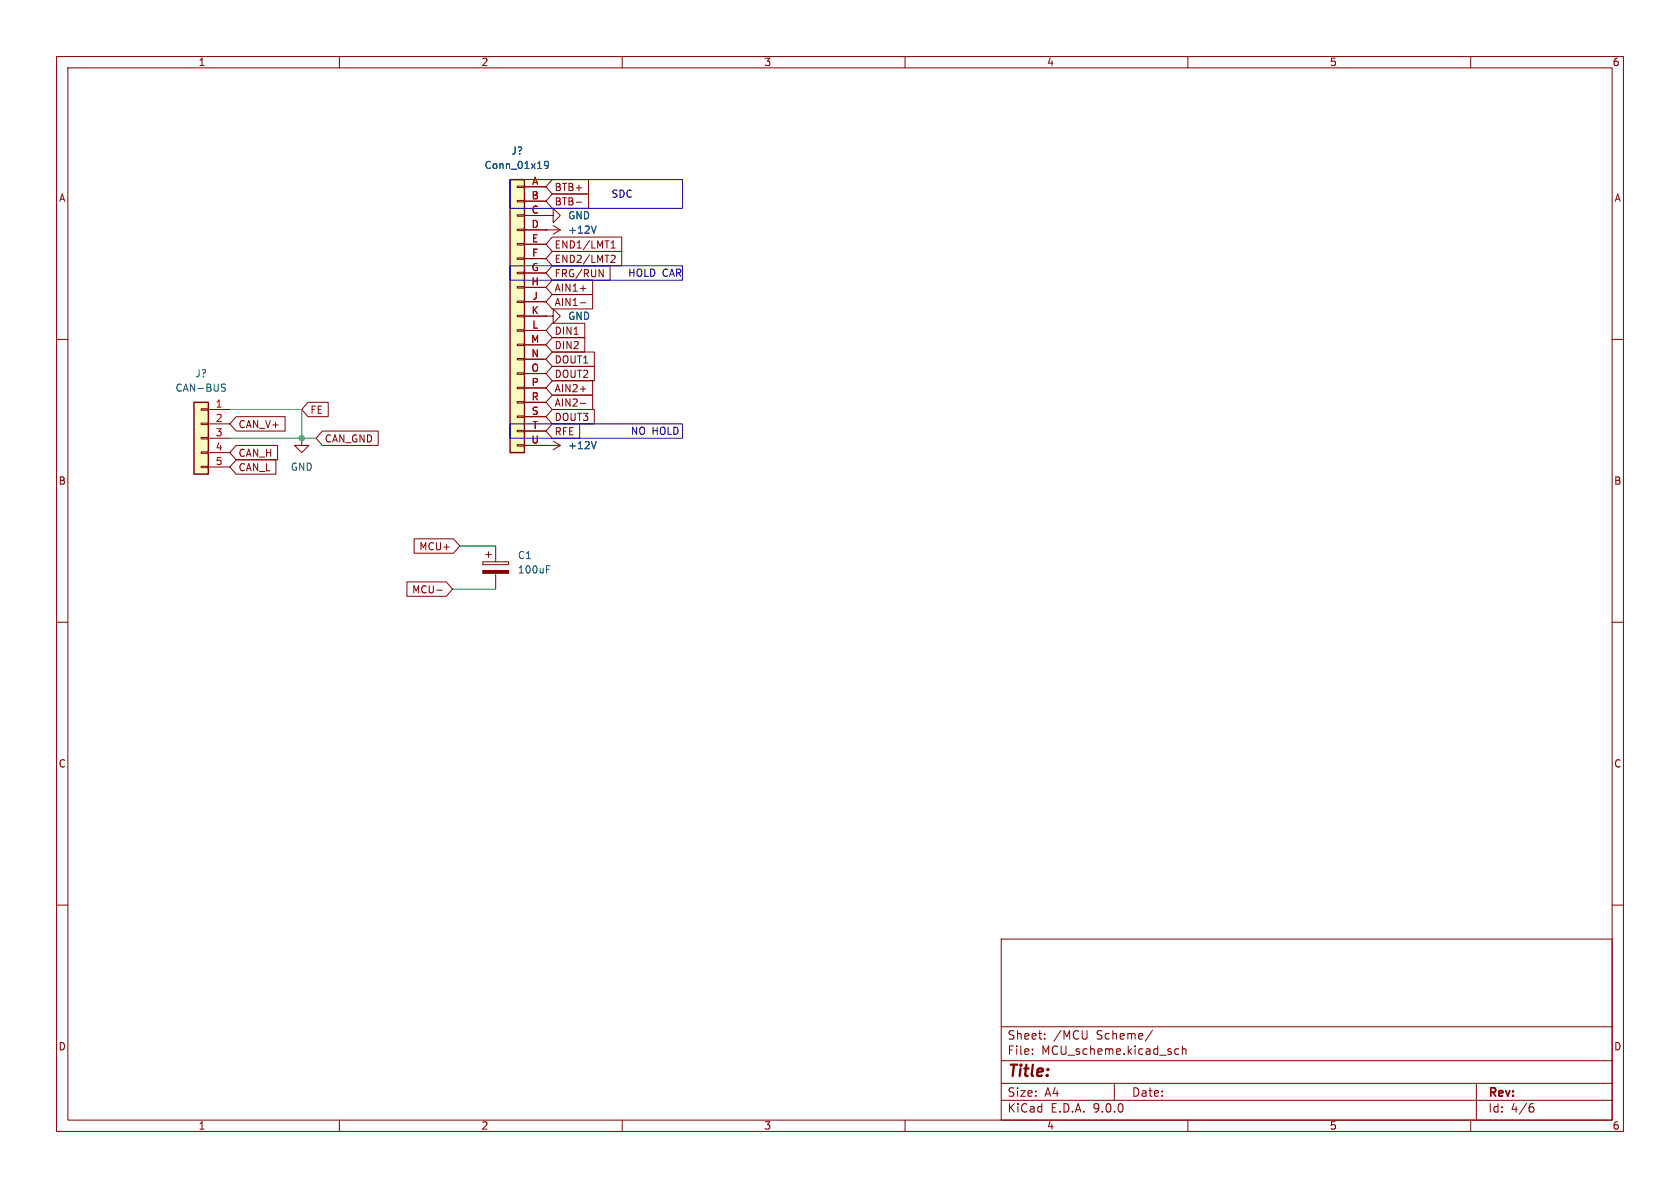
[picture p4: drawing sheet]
(kicad_sch
 (version 20250114)
 (generator "eeschema")
 (generator_version "9.0")
 (paper "A4")
 (lib_symbols
  (symbol "Connector_Generic:Conn_01x05"
   (pin_names
    (offset 1.016) (hide yes)) (exclude_from_sim no) (in_bom yes) (on_board yes)
   (property "Reference" "J" (at 0 7.62 0) (effects (font (size 1.27 1.27))))
   (property "Value" "Conn_01x05" (at 0 -7.62 0) (effects (font (size 1.27 1.27))))
   (property "Footprint" "" (at 0 0 0) (effects (font (size 1.27 1.27)) (hide yes)))
   (property "Datasheet" "~" (at 0 0 0) (effects (font (size 1.27 1.27)) (hide yes)))
   (property "Description" "Generic connector, single row, 01x05, script generated (kicad-library-utils/schlib/autogen/connector/)" (at 0 0 0) (effects (font (size 1.27 1.27)) (hide yes)))
   (symbol "Conn_01x05_1_1"
    (rectangle (start -1.27 6.35) (end 1.27 -6.35) (stroke (width 0.254) (type default)) (fill (type background)))
    (rectangle (start -1.27 5.207) (end 0 4.953) (stroke (width 0.1524) (type default)) (fill (type none)))
    (rectangle (start -1.27 2.667) (end 0 2.413) (stroke (width 0.1524) (type default)) (fill (type none)))
    (rectangle (start -1.27 0.127) (end 0 -0.127) (stroke (width 0.1524) (type default)) (fill (type none)))
    (rectangle (start -1.27 -2.413) (end 0 -2.667) (stroke (width 0.1524) (type default)) (fill (type none)))
    (rectangle (start -1.27 -4.953) (end 0 -5.207) (stroke (width 0.1524) (type default)) (fill (type none)))
    (pin passive line (at -5.08 5.08 0) (length 3.81) (name "Pin_1" (effects (font (size 1.27 1.27)))) (number "1" (effects (font (size 1.27 1.27)))))
    (pin passive line (at -5.08 2.54 0) (length 3.81) (name "Pin_2" (effects (font (size 1.27 1.27)))) (number "2" (effects (font (size 1.27 1.27)))))
    (pin passive line (at -5.08 0 0) (length 3.81) (name "Pin_3" (effects (font (size 1.27 1.27)))) (number "3" (effects (font (size 1.27 1.27)))))
    (pin passive line (at -5.08 -2.54 0) (length 3.81) (name "Pin_4" (effects (font (size 1.27 1.27)))) (number "4" (effects (font (size 1.27 1.27)))))
    (pin passive line (at -5.08 -5.08 0) (length 3.81) (name "Pin_5" (effects (font (size 1.27 1.27)))) (number "5" (effects (font (size 1.27 1.27))))))
   (embedded_fonts no))
  (symbol "Connector_Generic:Conn_01x19"
   (pin_names
    (offset 1.016) (hide yes)) (exclude_from_sim no) (in_bom yes) (on_board yes)
   (property "Reference" "J1" (at 0 29.21 0) (effects (font (size 1.27 1.27))))
   (property "Value" "Conn_01x19" (at 0 26.67 0) (effects (font (size 1.27 1.27))))
   (property "Footprint" "" (at 0 0 0) (effects (font (size 1.27 1.27)) (hide yes)))
   (property "Datasheet" "~" (at 0 0 0) (effects (font (size 1.27 1.27)) (hide yes)))
   (property "Description" "Generic connector, single row, 01x19, script generated (kicad-library-utils/schlib/autogen/connector/)" (at 0 0 0) (effects (font (size 1.27 1.27)) (hide yes)))
   (symbol "Conn_01x19_1_1"
    (rectangle (start -1.27 24.13) (end 1.27 -24.13) (stroke (width 0.254) (type default)) (fill (type background)))
    (rectangle (start -1.27 22.987) (end 0 22.733) (stroke (width 0.1524) (type default)) (fill (type none)))
    (rectangle (start -1.27 20.447) (end 0 20.193) (stroke (width 0.1524) (type default)) (fill (type none)))
    (rectangle (start -1.27 17.907) (end 0 17.653) (stroke (width 0.1524) (type default)) (fill (type none)))
    (rectangle (start -1.27 15.367) (end 0 15.113) (stroke (width 0.1524) (type default)) (fill (type none)))
    (rectangle (start -1.27 12.827) (end 0 12.573) (stroke (width 0.1524) (type default)) (fill (type none)))
    (rectangle (start -1.27 10.287) (end 0 10.033) (stroke (width 0.1524) (type default)) (fill (type none)))
    (rectangle (start -1.27 7.747) (end 0 7.493) (stroke (width 0.1524) (type default)) (fill (type none)))
    (rectangle (start -1.27 5.207) (end 0 4.953) (stroke (width 0.1524) (type default)) (fill (type none)))
    (rectangle (start -1.27 2.667) (end 0 2.413) (stroke (width 0.1524) (type default)) (fill (type none)))
    (rectangle (start -1.27 0.127) (end 0 -0.127) (stroke (width 0.1524) (type default)) (fill (type none)))
    (rectangle (start -1.27 -2.413) (end 0 -2.667) (stroke (width 0.1524) (type default)) (fill (type none)))
    (rectangle (start -1.27 -4.953) (end 0 -5.207) (stroke (width 0.1524) (type default)) (fill (type none)))
    (rectangle (start -1.27 -7.493) (end 0 -7.747) (stroke (width 0.1524) (type default)) (fill (type none)))
    (rectangle (start -1.27 -10.033) (end 0 -10.287) (stroke (width 0.1524) (type default)) (fill (type none)))
    (rectangle (start -1.27 -12.573) (end 0 -12.827) (stroke (width 0.1524) (type default)) (fill (type none)))
    (rectangle (start -1.27 -15.113) (end 0 -15.367) (stroke (width 0.1524) (type default)) (fill (type none)))
    (rectangle (start -1.27 -17.653) (end 0 -17.907) (stroke (width 0.1524) (type default)) (fill (type none)))
    (rectangle (start -1.27 -20.193) (end 0 -20.447) (stroke (width 0.1524) (type default)) (fill (type none)))
    (rectangle (start -1.27 -22.733) (end 0 -22.987) (stroke (width 0.1524) (type default)) (fill (type none)))
    (pin passive line (at -5.08 22.86 0) (length 3.81) (name "Pin_1" (effects (font (size 1.27 1.27)))) (number "A" (effects (font (size 1.27 1.27)))))
    (pin passive line (at -5.08 20.32 0) (length 3.81) (name "2" (effects (font (size 1.27 1.27)))) (number "B" (effects (font (size 1.27 1.27)))))
    (pin passive line (at -5.08 17.78 0) (length 3.81) (name "Pin_3" (effects (font (size 1.27 1.27)))) (number "C" (effects (font (size 1.27 1.27)))))
    (pin passive line (at -5.08 15.24 0) (length 3.81) (name "Pin_4" (effects (font (size 1.27 1.27)))) (number "D" (effects (font (size 1.27 1.27)))))
    (pin passive line (at -5.08 12.7 0) (length 3.81) (name "Pin_5" (effects (font (size 1.27 1.27)))) (number "E" (effects (font (size 1.27 1.27)))))
    (pin passive line (at -5.08 10.16 0) (length 3.81) (name "Pin_6" (effects (font (size 1.27 1.27)))) (number "F" (effects (font (size 1.27 1.27)))))
    (pin passive line (at -5.08 7.62 0) (length 3.81) (name "Pin_7" (effects (font (size 1.27 1.27)))) (number "G" (effects (font (size 1.27 1.27)))))
    (pin passive line (at -5.08 5.08 0) (length 3.81) (name "Pin_8" (effects (font (size 1.27 1.27)))) (number "H" (effects (font (size 1.27 1.27)))))
    (pin passive line (at -5.08 2.54 0) (length 3.81) (name "Pin_9" (effects (font (size 1.27 1.27)))) (number "J" (effects (font (size 1.27 1.27)))))
    (pin passive line (at -5.08 0 0) (length 3.81) (name "Pin_10" (effects (font (size 1.27 1.27)))) (number "K" (effects (font (size 1.27 1.27)))))
    (pin passive line (at -5.08 -2.54 0) (length 3.81) (name "Pin_11" (effects (font (size 1.27 1.27)))) (number "L" (effects (font (size 1.27 1.27)))))
    (pin passive line (at -5.08 -5.08 0) (length 3.81) (name "Pin_12" (effects (font (size 1.27 1.27)))) (number "M" (effects (font (size 1.27 1.27)))))
    (pin passive line (at -5.08 -7.62 0) (length 3.81) (name "Pin_13" (effects (font (size 1.27 1.27)))) (number "N" (effects (font (size 1.27 1.27)))))
    (pin passive line (at -5.08 -10.16 0) (length 3.81) (name "Pin_14" (effects (font (size 1.27 1.27)))) (number "O" (effects (font (size 1.27 1.27)))))
    (pin passive line (at -5.08 -12.7 0) (length 3.81) (name "Pin_15" (effects (font (size 1.27 1.27)))) (number "P" (effects (font (size 1.27 1.27)))))
    (pin passive line (at -5.08 -15.24 0) (length 3.81) (name "Pin_16" (effects (font (size 1.27 1.27)))) (number "R" (effects (font (size 1.27 1.27)))))
    (pin passive line (at -5.08 -17.78 0) (length 3.81) (name "Pin_17" (effects (font (size 1.27 1.27)))) (number "S" (effects (font (size 1.27 1.27)))))
    (pin passive line (at -5.08 -20.32 0) (length 3.81) (name "Pin_18" (effects (font (size 1.27 1.27)))) (number "T" (effects (font (size 1.27 1.27)))))
    (pin passive line (at -5.08 -22.86 0) (length 3.81) (name "Pin_19" (effects (font (size 1.27 1.27)))) (number "U" (effects (font (size 1.27 1.27))))))
   (embedded_fonts no))
  (symbol "Device:C_Polarized"
   (pin_numbers (hide yes))
   (pin_names
    (offset 0.254)) (exclude_from_sim no) (in_bom yes) (on_board yes)
   (property "Reference" "C" (at 0.635 2.54 0) (effects (font (size 1.27 1.27)) (justify left)))
   (property "Value" "C_Polarized" (at 0.635 -2.54 0) (effects (font (size 1.27 1.27)) (justify left)))
   (property "Footprint" "" (at 0.9652 -3.81 0) (effects (font (size 1.27 1.27)) (hide yes)))
   (property "Datasheet" "~" (at 0 0 0) (effects (font (size 1.27 1.27)) (hide yes)))
   (property "Description" "Polarized capacitor" (at 0 0 0) (effects (font (size 1.27 1.27)) (hide yes)))
   (symbol "C_Polarized_0_1"
    (rectangle (start -2.286 0.508) (end 2.286 1.016) (stroke (width 0) (type default)) (fill (type none)))
    (polyline (pts (xy -1.778 2.286) (xy -0.762 2.286)) (stroke (width 0) (type default)) (fill (type none)))
    (polyline (pts (xy -1.27 2.794) (xy -1.27 1.778)) (stroke (width 0) (type default)) (fill (type none)))
    (rectangle (start 2.286 -0.508) (end -2.286 -1.016) (stroke (width 0) (type default)) (fill (type outline))))
   (symbol "C_Polarized_1_1"
    (pin passive line (at 0 3.81 270) (length 2.794) (name "~" (effects (font (size 1.27 1.27)))) (number "1" (effects (font (size 1.27 1.27)))))
    (pin passive line (at 0 -3.81 90) (length 2.794) (name "~" (effects (font (size 1.27 1.27)))) (number "2" (effects (font (size 1.27 1.27))))))
   (embedded_fonts no))
  (symbol "power:+12V"
   (power)
   (pin_numbers (hide yes))
   (pin_names
    (offset 0) (hide yes)) (exclude_from_sim no) (in_bom yes) (on_board yes)
   (property "Reference" "#PWR" (at 0 -3.81 0) (effects (font (size 1.27 1.27)) (hide yes)))
   (property "Value" "+12V" (at 0 3.556 0) (effects (font (size 1.27 1.27))))
   (property "Footprint" "" (at 0 0 0) (effects (font (size 1.27 1.27)) (hide yes)))
   (property "Datasheet" "" (at 0 0 0) (effects (font (size 1.27 1.27)) (hide yes)))
   (property "Description" "Power symbol creates a global label with name \"+12V\"" (at 0 0 0) (effects (font (size 1.27 1.27)) (hide yes)))
   (symbol "+12V_0_1"
    (polyline (pts (xy -0.762 1.27) (xy 0 2.54)) (stroke (width 0) (type default)) (fill (type none)))
    (polyline (pts (xy 0 2.54) (xy 0.762 1.27)) (stroke (width 0) (type default)) (fill (type none)))
    (polyline (pts (xy 0 0) (xy 0 2.54)) (stroke (width 0) (type default)) (fill (type none))))
   (symbol "+12V_1_1"
    (pin power_in line (at 0 0 90) (length 0) (name "~" (effects (font (size 1.27 1.27)))) (number "1" (effects (font (size 1.27 1.27))))))
   (embedded_fonts no))
  (symbol "power:GND"
   (power)
   (pin_numbers (hide yes))
   (pin_names
    (offset 0) (hide yes)) (exclude_from_sim no) (in_bom yes) (on_board yes)
   (property "Reference" "#PWR" (at 0 -6.35 0) (effects (font (size 1.27 1.27)) (hide yes)))
   (property "Value" "GND" (at 0 -3.81 0) (effects (font (size 1.27 1.27))))
   (property "Footprint" "" (at 0 0 0) (effects (font (size 1.27 1.27)) (hide yes)))
   (property "Datasheet" "" (at 0 0 0) (effects (font (size 1.27 1.27)) (hide yes)))
   (property "Description" "Power symbol creates a global label with name \"GND\" , ground" (at 0 0 0) (effects (font (size 1.27 1.27)) (hide yes)))
   (symbol "GND_0_1"
    (polyline (pts (xy 0 0) (xy 0 -1.27) (xy 1.27 -1.27) (xy 0 -2.54) (xy -1.27 -1.27) (xy 0 -1.27)) (stroke (width 0) (type default)) (fill (type none))))
   (symbol "GND_1_1"
    (pin power_in line (at 0 0 270) (length 0) (name "~" (effects (font (size 1.27 1.27)))) (number "1" (effects (font (size 1.27 1.27))))))
   (embedded_fonts no)))
 (rectangle
  (start 90.17 31.75)
  (end 120.65 36.83)
  (stroke (width 0) (type default))
  (fill (type none)))
 (rectangle
  (start 90.17 46.99)
  (end 120.65 49.53)
  (stroke (width 0) (type default))
  (fill (type none)))
 (rectangle
  (start 90.17 74.93)
  (end 120.65 77.47)
  (stroke (width 0) (type default))
  (fill (type none)))
 (text "NO HOLD"
  (exclude_from_sim no)
  (at 115.824 76.454 0)
  (effects (font (size 1.27 1.27))))
 (text "HOLD CAR"
  (exclude_from_sim no)
  (at 115.824 48.514 0)
  (effects (font (size 1.27 1.27))))
 (text "SDC"
  (exclude_from_sim no)
  (at 109.982 34.544 0)
  (effects (font (size 1.27 1.27))))
 (junction
  (at 53.34 77.47)
  (diameter 0)
  (color 0 0 0 0))
 (wire
  (pts (xy 53.34 77.47) (xy 40.64 77.47))
  (stroke (width 0) (type default)))
 (wire
  (pts (xy 40.64 72.39) (xy 53.34 72.39))
  (stroke (width 0) (type default)))
 (wire
  (pts (xy 55.88 77.47) (xy 53.34 77.47))
  (stroke (width 0) (type default)))
 (wire
  (pts (xy 53.34 72.39) (xy 53.34 77.47))
  (stroke (width 0) (type default)))
 (wire
  (pts (xy 81.28 96.52) (xy 87.63 96.52))
  (stroke (width 0) (type default)))
 (wire
  (pts (xy 80.01 104.14) (xy 87.63 104.14))
  (stroke (width 0) (type default)))
 (global_label "DOUT1"
  (shape input)
  (at 96.52 63.5 0)
  (fields_autoplaced yes)
  (effects (font (size 1.27 1.27)) (justify left))
  (property "Intersheetrefs" "${INTERSHEET_REFS}" (at 105.6133 63.5 0) (effects (font (size 1.27 1.27)) (justify left) (hide yes))))
 (global_label "MCU-"
  (shape input)
  (at 80.01 104.14 180)
  (fields_autoplaced yes)
  (effects (font (size 1.27 1.27)) (justify right))
  (property "Intersheetrefs" "${INTERSHEET_REFS}" (at 71.4005 104.14 0) (effects (font (size 1.27 1.27)) (justify right) (hide yes))))
 (global_label "CAN_L"
  (shape input)
  (at 40.64 82.55 0)
  (fields_autoplaced yes)
  (effects (font (size 1.27 1.27)) (justify left))
  (property "Intersheetrefs" "${INTERSHEET_REFS}" (at 49.31 82.55 0) (effects (font (size 1.27 1.27)) (justify left) (hide yes))))
 (global_label "RFE"
  (shape input)
  (at 96.52 76.2 0)
  (fields_autoplaced yes)
  (effects (font (size 1.27 1.27)) (justify left))
  (property "Intersheetrefs" "${INTERSHEET_REFS}" (at 103.0128 76.2 0) (effects (font (size 1.27 1.27)) (justify left) (hide yes))))
 (global_label "BTB-"
  (shape input)
  (at 96.52 35.56 0)
  (fields_autoplaced yes)
  (effects (font (size 1.27 1.27)) (justify left))
  (property "Intersheetrefs" "${INTERSHEET_REFS}" (at 104.5852 35.56 0) (effects (font (size 1.27 1.27)) (justify left) (hide yes))))
 (global_label "FE"
  (shape input)
  (at 53.34 72.39 0)
  (fields_autoplaced yes)
  (effects (font (size 1.27 1.27)) (justify left))
  (property "Intersheetrefs" "${INTERSHEET_REFS}" (at 58.5628 72.39 0) (effects (font (size 1.27 1.27)) (justify left) (hide yes))))
 (global_label "CAN_GND"
  (shape input)
  (at 55.88 77.47 0)
  (fields_autoplaced yes)
  (effects (font (size 1.27 1.27)) (justify left))
  (property "Intersheetrefs" "${INTERSHEET_REFS}" (at 67.3924 77.47 0) (effects (font (size 1.27 1.27)) (justify left) (hide yes))))
 (global_label "AIN1+"
  (shape input)
  (at 96.52 50.8 0)
  (fields_autoplaced yes)
  (effects (font (size 1.27 1.27)) (justify left))
  (property "Intersheetrefs" "${INTERSHEET_REFS}" (at 105.311 50.8 0) (effects (font (size 1.27 1.27)) (justify left) (hide yes))))
 (global_label "BTB+"
  (shape input)
  (at 96.52 33.02 0)
  (fields_autoplaced yes)
  (effects (font (size 1.27 1.27)) (justify left))
  (property "Intersheetrefs" "${INTERSHEET_REFS}" (at 104.5852 33.02 0) (effects (font (size 1.27 1.27)) (justify left) (hide yes))))
 (global_label "MCU+"
  (shape input)
  (at 81.28 96.52 180)
  (fields_autoplaced yes)
  (effects (font (size 1.27 1.27)) (justify right))
  (property "Intersheetrefs" "${INTERSHEET_REFS}" (at 72.6705 96.52 0) (effects (font (size 1.27 1.27)) (justify right) (hide yes))))
 (global_label "CAN_H"
  (shape input)
  (at 40.64 80.01 0)
  (fields_autoplaced yes)
  (effects (font (size 1.27 1.27)) (justify left))
  (property "Intersheetrefs" "${INTERSHEET_REFS}" (at 49.6124 80.01 0) (effects (font (size 1.27 1.27)) (justify left) (hide yes))))
 (global_label "END1{slash}LMT1"
  (shape input)
  (at 96.52 43.18 0)
  (fields_autoplaced yes)
  (effects (font (size 1.27 1.27)) (justify left))
  (property "Intersheetrefs" "${INTERSHEET_REFS}" (at 110.4513 43.18 0) (effects (font (size 1.27 1.27)) (justify left) (hide yes))))
 (global_label "DOUT2"
  (shape input)
  (at 96.52 66.04 0)
  (fields_autoplaced yes)
  (effects (font (size 1.27 1.27)) (justify left))
  (property "Intersheetrefs" "${INTERSHEET_REFS}" (at 105.6133 66.04 0) (effects (font (size 1.27 1.27)) (justify left) (hide yes))))
 (global_label "END2{slash}LMT2"
  (shape input)
  (at 96.52 45.72 0)
  (fields_autoplaced yes)
  (effects (font (size 1.27 1.27)) (justify left))
  (property "Intersheetrefs" "${INTERSHEET_REFS}" (at 110.4513 45.72 0) (effects (font (size 1.27 1.27)) (justify left) (hide yes))))
 (global_label "AIN2-"
  (shape input)
  (at 96.52 71.12 0)
  (fields_autoplaced yes)
  (effects (font (size 1.27 1.27)) (justify left))
  (property "Intersheetrefs" "${INTERSHEET_REFS}" (at 105.311 71.12 0) (effects (font (size 1.27 1.27)) (justify left) (hide yes))))
 (global_label "AIN2+"
  (shape input)
  (at 96.52 68.58 0)
  (fields_autoplaced yes)
  (effects (font (size 1.27 1.27)) (justify left))
  (property "Intersheetrefs" "${INTERSHEET_REFS}" (at 105.311 68.58 0) (effects (font (size 1.27 1.27)) (justify left) (hide yes))))
 (global_label "DIN1"
  (shape input)
  (at 96.52 58.42 0)
  (fields_autoplaced yes)
  (effects (font (size 1.27 1.27)) (justify left))
  (property "Intersheetrefs" "${INTERSHEET_REFS}" (at 103.92 58.42 0) (effects (font (size 1.27 1.27)) (justify left) (hide yes))))
 (global_label "DIN2"
  (shape input)
  (at 96.52 60.96 0)
  (fields_autoplaced yes)
  (effects (font (size 1.27 1.27)) (justify left))
  (property "Intersheetrefs" "${INTERSHEET_REFS}" (at 103.92 60.96 0) (effects (font (size 1.27 1.27)) (justify left) (hide yes))))
 (global_label "FRG{slash}RUN"
  (shape input)
  (at 96.52 48.26 0)
  (fields_autoplaced yes)
  (effects (font (size 1.27 1.27)) (justify left))
  (property "Intersheetrefs" "${INTERSHEET_REFS}" (at 108.3953 48.26 0) (effects (font (size 1.27 1.27)) (justify left) (hide yes))))
 (global_label "CAN_V+"
  (shape input)
  (at 40.64 74.93 0)
  (fields_autoplaced yes)
  (effects (font (size 1.27 1.27)) (justify left))
  (property "Intersheetrefs" "${INTERSHEET_REFS}" (at 50.9429 74.93 0) (effects (font (size 1.27 1.27)) (justify left) (hide yes))))
 (global_label "DOUT3"
  (shape input)
  (at 96.52 73.66 0)
  (fields_autoplaced yes)
  (effects (font (size 1.27 1.27)) (justify left))
  (property "Intersheetrefs" "${INTERSHEET_REFS}" (at 105.6133 73.66 0) (effects (font (size 1.27 1.27)) (justify left) (hide yes))))
 (global_label "AIN1-"
  (shape input)
  (at 96.52 53.34 0)
  (fields_autoplaced yes)
  (effects (font (size 1.27 1.27)) (justify left))
  (property "Intersheetrefs" "${INTERSHEET_REFS}" (at 105.311 53.34 0) (effects (font (size 1.27 1.27)) (justify left) (hide yes))))
 (symbol
  (lib_id "power:GND")
  (at 96.52 38.1 90)
  (unit 1)
  (exclude_from_sim no)
  (in_bom yes)
  (on_board yes)
  (dnp no)
  (fields_autoplaced yes)
  (property "Reference" "#PWR?" (at 102.87 38.1 0) (effects (font (size 1.27 1.27)) (hide yes)))
  (property "Value" "GND" (at 100.33 38.0999 90) (effects (font (size 1.27 1.27)) (justify right)))
  (property "Footprint" "" (at 96.52 38.1 0) (effects (font (size 1.27 1.27)) (hide yes)))
  (property "Datasheet" "" (at 96.52 38.1 0) (effects (font (size 1.27 1.27)) (hide yes)))
  (property "Description" "Power symbol creates a global label with name \"GND\" , ground" (at 96.52 38.1 0) (effects (font (size 1.27 1.27)) (hide yes)))
  (pin "1")
  (instances (project "TS schematics" (path "" (reference "#PWR?") (unit 1))) (project "" (path "" (reference "#PWR03") (unit 1)))))
 (symbol
  (lib_id "power:+12V")
  (at 96.52 40.64 270)
  (unit 1)
  (exclude_from_sim no)
  (in_bom yes)
  (on_board yes)
  (dnp no)
  (fields_autoplaced yes)
  (property "Reference" "#PWR?" (at 92.71 40.64 0) (effects (font (size 1.27 1.27)) (hide yes)))
  (property "Value" "+12V" (at 100.33 40.6399 90) (effects (font (size 1.27 1.27)) (justify left)))
  (property "Footprint" "" (at 96.52 40.64 0) (effects (font (size 1.27 1.27)) (hide yes)))
  (property "Datasheet" "" (at 96.52 40.64 0) (effects (font (size 1.27 1.27)) (hide yes)))
  (property "Description" "Power symbol creates a global label with name \"+12V\"" (at 96.52 40.64 0) (effects (font (size 1.27 1.27)) (hide yes)))
  (pin "1")
  (instances (project "TS schematics" (path "" (reference "#PWR?") (unit 1))) (project "" (path "" (reference "#PWR02") (unit 1)))))
 (symbol
  (lib_id "power:GND")
  (at 53.34 77.47 0)
  (unit 1)
  (exclude_from_sim no)
  (in_bom yes)
  (on_board yes)
  (dnp no)
  (fields_autoplaced yes)
  (property "Reference" "#PWR?" (at 53.34 83.82 0) (effects (font (size 1.27 1.27)) (hide yes)))
  (property "Value" "GND" (at 53.34 82.55 0) (effects (font (size 1.27 1.27))))
  (property "Footprint" "" (at 53.34 77.47 0) (effects (font (size 1.27 1.27)) (hide yes)))
  (property "Datasheet" "" (at 53.34 77.47 0) (effects (font (size 1.27 1.27)) (hide yes)))
  (property "Description" "Power symbol creates a global label with name \"GND\" , ground" (at 53.34 77.47 0) (effects (font (size 1.27 1.27)) (hide yes)))
  (pin "1")
  (instances (project "TS schematics" (path "" (reference "#PWR?") (unit 1))) (project "" (path "" (reference "#PWR01") (unit 1)))))
 (symbol
  (lib_id "power:+12V")
  (at 96.52 78.74 270)
  (unit 1)
  (exclude_from_sim no)
  (in_bom yes)
  (on_board yes)
  (dnp no)
  (fields_autoplaced yes)
  (property "Reference" "#PWR?" (at 92.71 78.74 0) (effects (font (size 1.27 1.27)) (hide yes)))
  (property "Value" "+12V" (at 100.33 78.7399 90) (effects (font (size 1.27 1.27)) (justify left)))
  (property "Footprint" "" (at 96.52 78.74 0) (effects (font (size 1.27 1.27)) (hide yes)))
  (property "Datasheet" "" (at 96.52 78.74 0) (effects (font (size 1.27 1.27)) (hide yes)))
  (property "Description" "Power symbol creates a global label with name \"+12V\"" (at 96.52 78.74 0) (effects (font (size 1.27 1.27)) (hide yes)))
  (pin "1")
  (instances (project "TS schematics" (path "" (reference "#PWR?") (unit 1))) (project "" (path "" (reference "#PWR05") (unit 1)))))
 (symbol
  (lib_id "power:GND")
  (at 96.52 55.88 90)
  (unit 1)
  (exclude_from_sim no)
  (in_bom yes)
  (on_board yes)
  (dnp no)
  (fields_autoplaced yes)
  (property "Reference" "#PWR?" (at 102.87 55.88 0) (effects (font (size 1.27 1.27)) (hide yes)))
  (property "Value" "GND" (at 100.33 55.8799 90) (effects (font (size 1.27 1.27)) (justify right)))
  (property "Footprint" "" (at 96.52 55.88 0) (effects (font (size 1.27 1.27)) (hide yes)))
  (property "Datasheet" "" (at 96.52 55.88 0) (effects (font (size 1.27 1.27)) (hide yes)))
  (property "Description" "Power symbol creates a global label with name \"GND\" , ground" (at 96.52 55.88 0) (effects (font (size 1.27 1.27)) (hide yes)))
  (pin "1")
  (instances (project "TS schematics" (path "" (reference "#PWR?") (unit 1))) (project "" (path "" (reference "#PWR04") (unit 1)))))
 (symbol
  (lib_id "Connector_Generic:Conn_01x05")
  (at 35.56 77.47 0)
  (mirror y)
  (unit 1)
  (exclude_from_sim no)
  (in_bom yes)
  (on_board yes)
  (dnp no)
  (fields_autoplaced yes)
  (property "Reference" "J?" (at 35.56 66.04 0) (effects (font (size 1.27 1.27))))
  (property "Value" "CAN-BUS" (at 35.56 68.58 0) (effects (font (size 1.27 1.27))))
  (property "Footprint" "" (at 35.56 77.47 0) (effects (font (size 1.27 1.27)) (hide yes)))
  (property "Datasheet" "~" (at 35.56 77.47 0) (effects (font (size 1.27 1.27)) (hide yes)))
  (property "Description" "Generic connector, single row, 01x05, script generated (kicad-library-utils/schlib/autogen/connector/)" (at 35.56 77.47 0) (effects (font (size 1.27 1.27)) (hide yes)))
  (pin "4")
  (pin "2")
  (pin "3")
  (pin "1")
  (pin "5")
  (instances (project "TS schematics" (path "" (reference "J?") (unit 1))) (project "" (path "" (reference "J2") (unit 1)))))
 (symbol
  (lib_id "Device:C_Polarized")
  (at 87.63 100.33 0)
  (unit 1)
  (exclude_from_sim no)
  (in_bom yes)
  (on_board yes)
  (dnp no)
  (fields_autoplaced yes)
  (property "Reference" "C1" (at 91.44 98.1709 0) (effects (font (size 1.27 1.27)) (justify left)))
  (property "Value" "100uF" (at 91.44 100.7109 0) (effects (font (size 1.27 1.27)) (justify left)))
  (property "Footprint" "" (at 88.5952 104.14 0) (effects (font (size 1.27 1.27)) (hide yes)))
  (property "Datasheet" "~" (at 87.63 100.33 0) (effects (font (size 1.27 1.27)) (hide yes)))
  (property "Description" "Polarized capacitor" (at 87.63 100.33 0) (effects (font (size 1.27 1.27)) (hide yes)))
  (pin "2")
  (pin "1")
  (instances (project "TS schematics" (path "" (reference "C1") (unit 1)))))
 (symbol
  (lib_id "Connector_Generic:Conn_01x19")
  (at 91.44 55.88 0)
  (mirror y)
  (unit 1)
  (exclude_from_sim no)
  (in_bom yes)
  (on_board yes)
  (dnp no)
  (fields_autoplaced yes)
  (property "Reference" "J?" (at 91.44 26.67 0) (effects (font (size 1.27 1.27))))
  (property "Value" "Conn_01x19" (at 91.44 29.21 0) (effects (font (size 1.27 1.27))))
  (property "Footprint" "" (at 91.44 55.88 0) (effects (font (size 1.27 1.27)) (hide yes)))
  (property "Datasheet" "~" (at 91.44 55.88 0) (effects (font (size 1.27 1.27)) (hide yes)))
  (property "Description" "Generic connector, single row, 01x19, script generated (kicad-library-utils/schlib/autogen/connector/)" (at 91.44 55.88 0) (effects (font (size 1.27 1.27)) (hide yes)))
  (pin "A")
  (pin "P")
  (pin "T")
  (pin "S")
  (pin "O")
  (pin "R")
  (pin "B")
  (pin "D")
  (pin "U")
  (pin "K")
  (pin "L")
  (pin "N")
  (pin "J")
  (pin "C")
  (pin "F")
  (pin "M")
  (pin "H")
  (pin "E")
  (pin "G")
  (instances (project "TS schematics" (path "" (reference "J?") (unit 1))) (project "" (path "" (reference "J1") (unit 1)))))
 (sheet_instances
  (path ""
   (page "1")))
 (embedded_fonts no))
